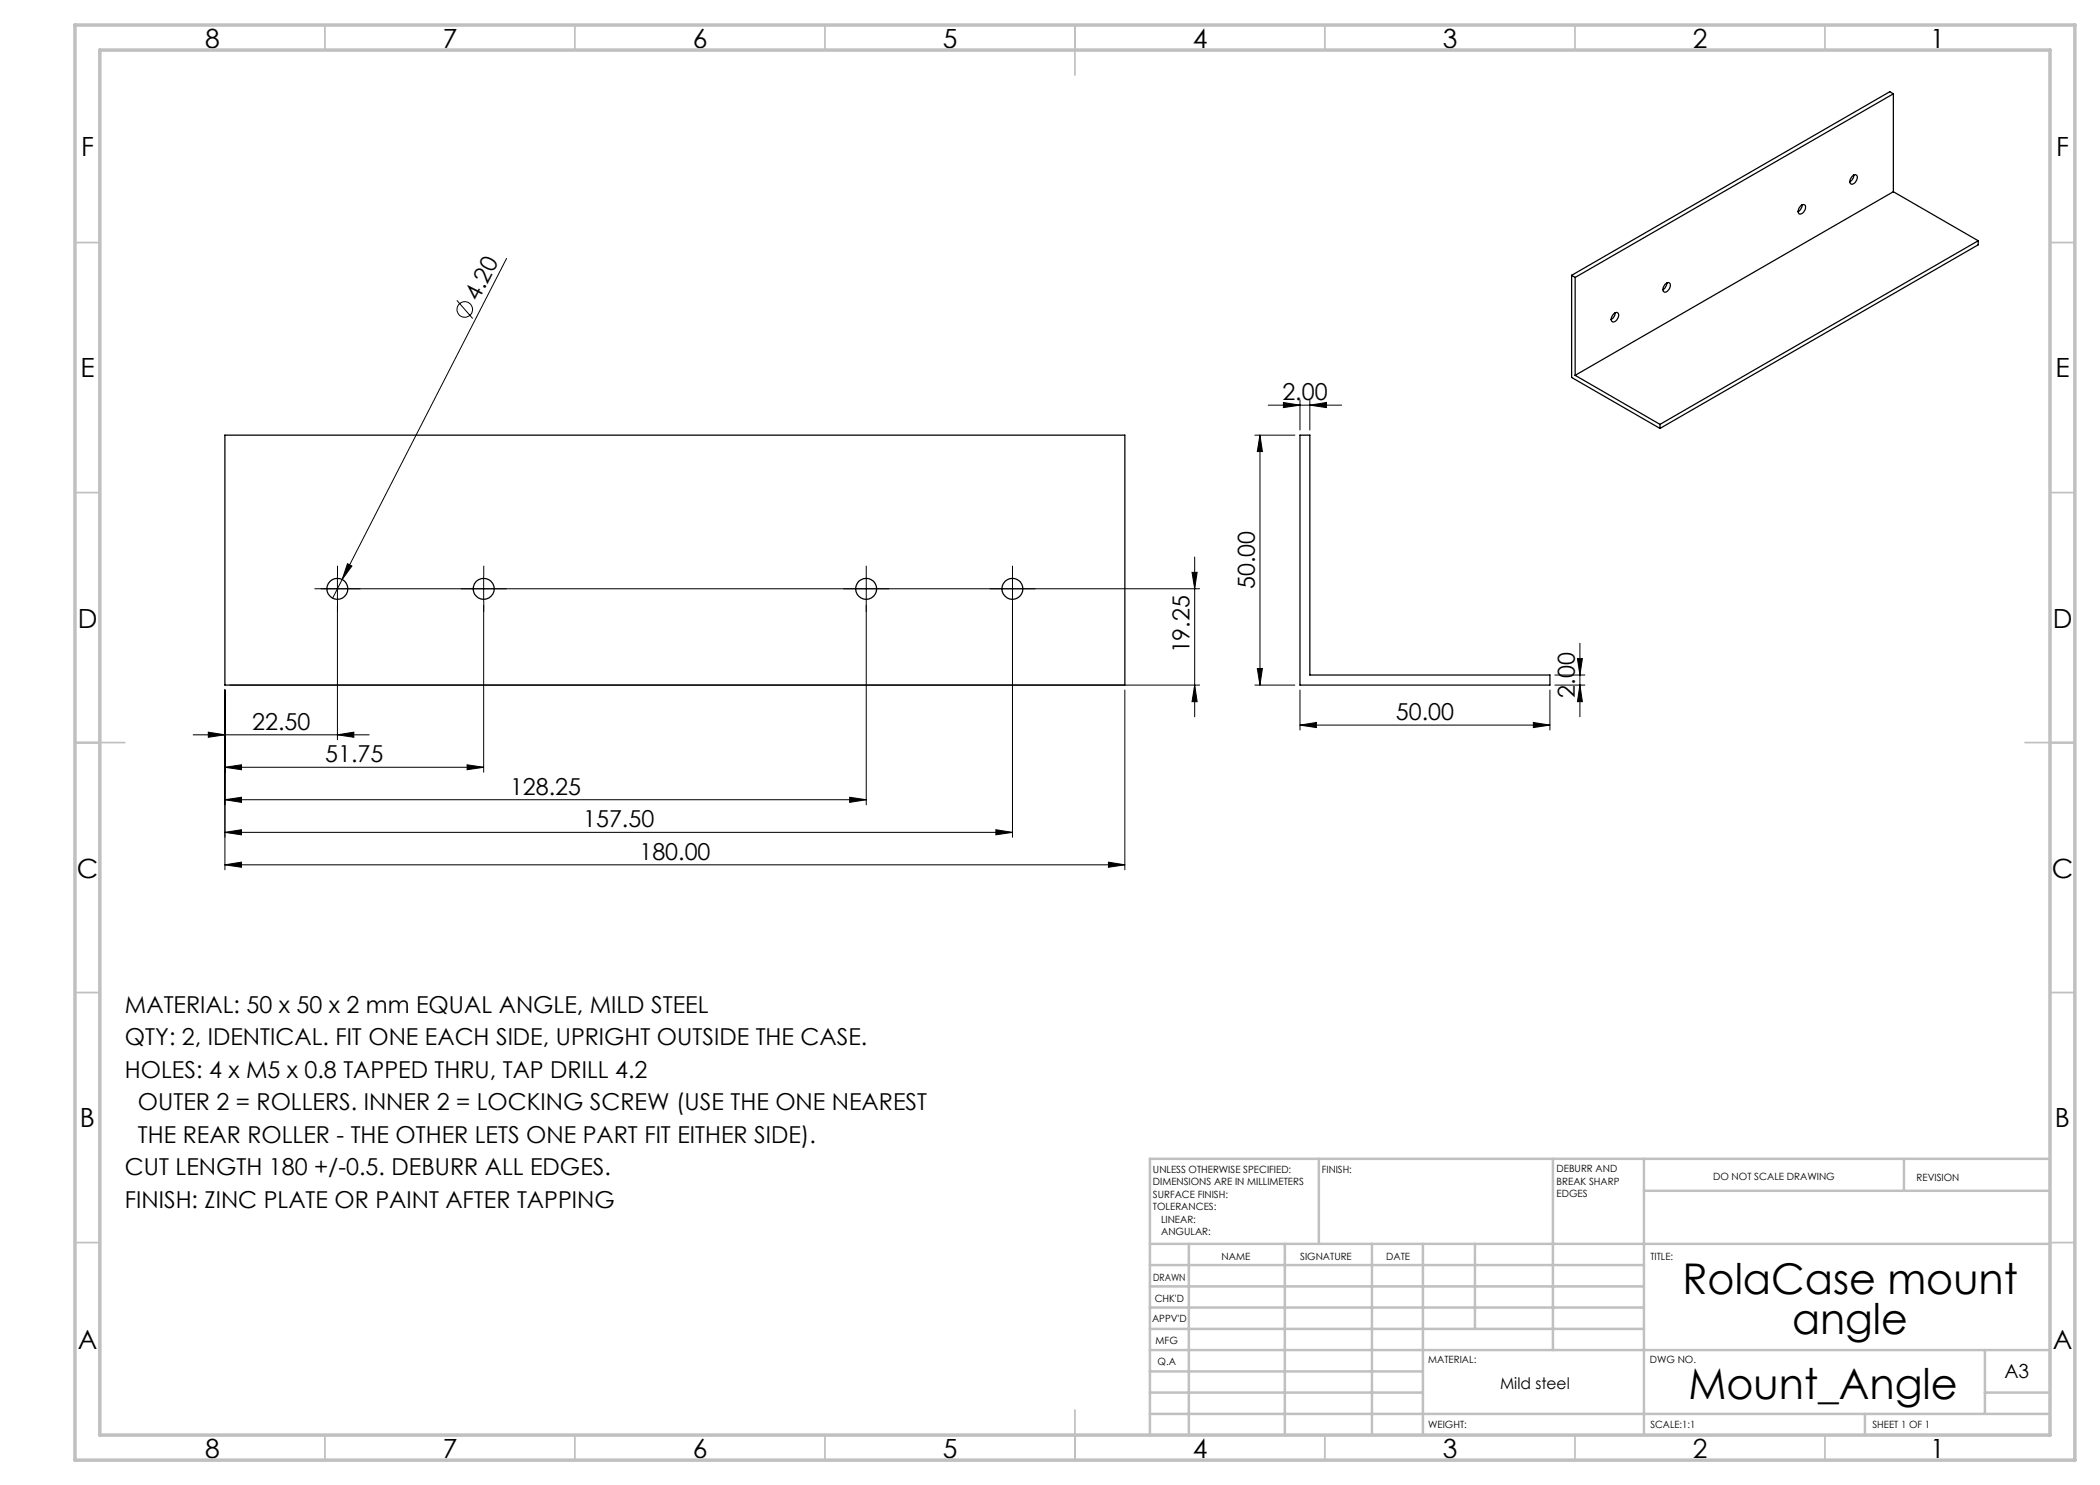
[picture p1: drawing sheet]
<svg xmlns="http://www.w3.org/2000/svg" width="420mm" height="297mm" viewBox="0 0 420 297" stroke-linecap="round" stroke-linejoin="round" font-family="sans-serif">
<g fill="none" stroke="#000" stroke-width=".25">
<path d="M378.7 18.8l-63.7 36.7M378.7 18.8v19.5M378.7 18.8l-.7-.5-63.7 36.8M370.5 35.2a.58 .58 0 0 1 .9-.1 .58 .58 0 0 1 0 .8 .9 .9 0 0 1-1.3 .8l-.1-.4 .1-.5zM370.7 35.1l-.2 .7-.5 .6M370.7 35v.1M378.7 38.3l-63.7 36.8M378.7 38.3l16.9 9.9M314.3 55.1l.7 .4M314.3 55.1v20.4l17.7 10.2M315 55.5v19.6M333.1 56.8a.58 .58 0 0 1 .9-.1 .58 .58 0 0 1 0 .8l-.3 .5a.61 .61 0 0 1-.9 .4 .61 .61 0 0 1-.1-1z"/>
<path d="M333.4 56.6a1.98 1.98 0 0 1-.8 1.4M360.2 41.1a.53 .53 0 0 1 .7-.1 .53 .53 0 0 1 .2 .7 1.22 1.22 0 0 1-1.3 1.1 1.23 1.23 0 0 1 .4-1.7zM360.4 41l-.2 .8-.6 .5M360.4 41h.1M395.6 48.2v.8l-63.6 36.7M395.6 48.2l-63.6 36.7M315 75.1l17 9.8M322.8 62.7a.58 .58 0 0 1 .8-.1 .58 .58 0 0 1 0 .9 .89 .89 0 0 1-1.3 .7l-.1-.3 .1-.5zM323 62.6a1.56 1.56 0 0 1-.8 1.3M45 87h180v50h-180zM260 87h2v48h48v2h-50zM332 84.9v.8"/>
<circle cx="67.5" cy="117.8" r="2.11"/>
<circle cx="96.7" cy="117.8" r="2.11"/>
<circle cx="173.2" cy="117.8" r="2.1"/>
<circle cx="202.5" cy="117.8" r="2.1"/>
</g>
<g fill="none" stroke="#000" stroke-width=".2">
<path d="M101.3 51.7l-32.9 64.2M91.4 60.1l3.1 3.6M251 87h8M252 87v50M252 87l.5 3.3h-1zM253.6 81h14.7M256.7 80.5l3.3 .5-3.3 .5zM260 80v6M262 81l3.3-.5v1zM262 80v6M64.2 117.8h175.7M67.5 115.3v5"/>
<path d="M68.4 115.9l-1.9 3.7M69.5 112.7l.9 .5-2 2.7zM96.7 115.3v5M173.2 115.3v5M202.5 115.3v5M238.4 114.5h1l-.5 3.3zM238.9 111.4v32M45 138v36M46 137h193.9M67.5 121.1v26.9M96.7 121.1v33.3M173.2 121.1v39.9"/>
<path d="M202.5 121.1v46.4M225 138v36M238.9 137l.5 3.3h-1zM251 137h8M251.5 133.7h1l-.5 3.3zM260 138v8M310 138v8M311 137h6M311 135h6M315.5 131.7h1l-.5 3.3zM316 128.7v14.7M316 137l.5 3.3h-1z"/>
<path d="M38.6 147h35.2M41.7 146.4l3.3 .6-3.3 .5zM45 153.5l3.3-.5v.9zM45 159.9l3.3-.4v1zM45 153.5h51.7M45 159.9h128.2M67.5 147l3.3-.6v1.1zM93.4 153l3.3 .5-3.3 .4zM169.9 159.5l3.3 .4-3.3 .6zM260 145l3.3-.5v1zM260 145h50M306.7 144.5l3.3 .5-3.3 .5z"/>
<path d="M45 166.5l3.3-.6v1.1zM45 173l3.3-.6v1.1zM45 166.5h157.5M45 173h180M199.2 165.9l3.3 .6-3.3 .5zM221.7 172.4l3.3 .6-3.3 .5z"/>
<circle cx="93" cy="61.9" r="1.55"/>
</g>
<g fill="none" stroke="#000" stroke-width=".2" stroke-dasharray="15.2 1.3 1.3 1.3" stroke-linecap="butt">
<path d="M65 117.8h-2.1M67.5 115.3v-2.1M70 117.8h2.1M94.2 117.8h-2.1M96.8 115.3v-2.1M99.3 117.8h2.1M170.8 117.8h-2.2M173.3 115.3v-2.1M175.8 117.8h2.1M200 117.8h-2.1M202.5 115.3v-2.1M205 117.8h2.1"/>
<path d="M67.5 120.3v2.1M96.8 120.3v2.1M173.3 120.3v2.1M202.5 120.3v2.1"/>
</g>
<g fill="none" stroke="#c0c0c0" stroke-width=".35">
<path d="M65 5v5M115 5v5M165 5v5M215 5v10M265 5v5M315 5v5M365 5v5M15 48.5h5M410 48.5h5M15 98.5h5M410 98.5h5M15 148.5h10"/>
<path d="M405 148.5h10M15 198.5h5M410 198.5h5M15 248.5h5M410 248.5h5M65 287v5M115 287v5M165 287v5M215 282v10M265 287v5M315 287v5M365 287v5"/>
</g>
<g fill="none" stroke="#c0c0c0" stroke-width=".5">
<path d="M263.8 231.8v17M310.6 231.8v38.2M328.8 231.8v55.2M328.8 238.2h81.2M380.8 231.8v6.4M410 231.8h-180v55.2M230 248.8h180M230 257.3h98.8M230 253h98.8M237.8 248.8v38.2M257 248.8v38.2M274.4 248.8v38.2"/>
<path d="M284.6 248.8v38.2M295 248.8v17M230 265.8h98.8M230 261.5h98.8M230 278.5h54.6M230 274.3h54.6M230 270h180M397 278.5h13M397 270v12.8M230 282.8h180M373 282.8v4.2"/>
</g>
<path d="M15 5h400v287h-400zM20 10h390v277h-390z" fill="none" stroke="#c0c0c0" stroke-width=".7"/>
<g fill="#000">
<path d="M69.5 112.7l.9 .5-2 2.7z"/>
<path d="M252 87l.5 3.3h-1zM251.5 133.7h1l-.5 3.3zM238.4 114.5h1l-.5 3.3zM238.9 137l.5 3.3h-1z"/>
<path d="M262 81l3.3-.5v1zM256.7 80.5l3.3 .5-3.3 .5zM67.5 147l3.3-.6v1.1zM41.7 146.4l3.3 .6-3.3 .5zM93.4 153l3.3 .5-3.3 .4zM45 153.5l3.3-.5v.9zM169.9 159.5l3.3 .4-3.3 .6zM45 159.9l3.3-.4v1zM199.2 165.9l3.3 .6-3.3 .5zM45 166.5l3.3-.6v1.1z"/>
<path d="M316 137l.5 3.3h-1zM315.5 131.7h1l-.5 3.3z"/>
<path d="M260 145l3.3-.5v1zM306.7 144.5l3.3 .5-3.3 .5zM45 173l3.3-.6v1.1zM221.7 172.4l3.3 .6-3.3 .5z"/>
</g>
<g font-size="8.5">
<text x="336.5" y="258.8">RolaCase mount</text>
<text x="358.4" y="266.9">angle</text>
<text x="337.7" y="279.7">Mount_Angle</text>
</g>
<g font-size="5.3">
<text x="41" y="9.5">8</text>
<text x="88.5" y="9.5">7</text>
<text x="138.5" y="9.5">6</text>
<text x="188.5" y="9.5">5</text>
<text x="238.5" y="9.5">4</text>
<text x="288.5" y="9.5">3</text>
<text x="338.5" y="9.5">2</text>
<text x="386" y="9.5">1</text>
<text x="16.2" y="31.3">F</text>
<text x="411.2" y="31.3">F</text>
<text x="16.1" y="75.5">E</text>
<text x="411.1" y="75.5">E</text>
<text x="15.5" y="125.5">D</text>
<text x="410.5" y="125.5">D</text>
<text x="15.4" y="175.5">C</text>
<text x="410.4" y="175.5">C</text>
<text x="16" y="225.5">B</text>
<text x="411" y="225.5">B</text>
<text x="15.5" y="269.8">A</text>
<text x="410.5" y="269.8">A</text>
<text x="41" y="291.5">8</text>
<text x="88.5" y="291.5">7</text>
<text x="138.5" y="291.5">6</text>
<text x="188.5" y="291.5">5</text>
<text x="238.5" y="291.5">4</text>
<text x="288.5" y="291.5">3</text>
<text x="338.5" y="291.5">2</text>
<text x="386" y="291.5">1</text>
</g>
<g font-size="4.7">
<text x="95.7" y="60.4" transform="rotate(-63 95.7 60.4)">4.20</text>
<text x="256.5" y="80">2.00</text>
<text x="251" y="117.8" transform="rotate(-90 251 117.8)">50.00</text>
<text x="237.9" y="130.7" transform="rotate(-90 237.9 130.7)">19.25</text>
<text x="279.2" y="144">50.00</text>
<text x="315" y="139.5" transform="rotate(-90 315 139.5)">2.00</text>
<text x="50.4" y="145.9">22.50</text>
<text x="65.1" y="152.4">51.75</text>
<text x="102" y="158.9">128.25</text>
<text x="116.6" y="165.4">157.50</text>
<text x="127.9" y="171.9">180.00</text>
<text x="25" y="202.5">MATERIAL: 50 x 50 x 2 mm EQUAL ANGLE, MILD STEEL</text>
<text x="25" y="209">QTY: 2, IDENTICAL. FIT ONE EACH SIDE, UPRIGHT OUTSIDE THE CASE.</text>
<text x="25" y="215.5">HOLES: 4 x M5 x 0.8 TAPPED THRU, TAP DRILL 4.2</text>
<text x="27.6" y="222">OUTER 2 = ROLLERS. INNER 2 = LOCKING SCREW (USE THE ONE NEAREST</text>
<text x="27.6" y="228.5">THE REAR ROLLER - THE OTHER LETS ONE PART FIT EITHER SIDE).</text>
<text x="25" y="235">CUT LENGTH 180 +/-0.5. DEBURR ALL EDGES.</text>
<text x="25" y="241.5">FINISH: ZINC PLATE OR PAINT AFTER TAPPING</text>
</g>
<text font-size="3.9" x="400.9" y="275.5">A3</text>
<text font-size="3.2" x="300" y="277.9">Mild steel</text>
<g font-size="2">
<text x="230.6" y="234.6">UNLESS OTHERWISE SPECIFIED:</text>
<text x="230.6" y="237.1">DIMENSIONS ARE IN MILLIMETERS</text>
<text x="230.6" y="239.6">SURFACE FINISH:</text>
<text x="264.4" y="234.6">FINISH:</text>
<text x="311.3" y="234.5">DEBURR AND</text>
<text x="311.3" y="237">BREAK SHARP</text>
<text x="311.3" y="239.5">EDGES</text>
<text x="342.6" y="236">DO NOT SCALE DRAWING</text>
<text x="383.3" y="236.2">REVISION</text>
<text x="230.6" y="242.1">TOLERANCES:</text>
<text x="232.2" y="244.6">LINEAR:</text>
<text x="232.2" y="247.1">ANGULAR:</text>
<text x="244.3" y="252">NAME</text>
<text x="260" y="251.9">SIGNATURE</text>
<text x="277.2" y="251.9">DATE</text>
<text x="330.1" y="251.9">TITLE:</text>
<text x="230.6" y="256.1">DRAWN</text>
<text x="230.9" y="260.3">CHK'D</text>
<text x="230.4" y="264.4">APPV'D</text>
<text x="231.1" y="268.8">MFG</text>
<text x="231.5" y="273">Q.A</text>
<text x="285.6" y="272.5">MATERIAL:</text>
<text x="330" y="272.5">DWG NO.</text>
<text x="285.6" y="285.5">WEIGHT:</text>
<text x="330.1" y="285.6">SCALE:1:1</text>
<text x="374.5" y="285.6">SHEET 1 OF 1</text>
</g>
</svg>
